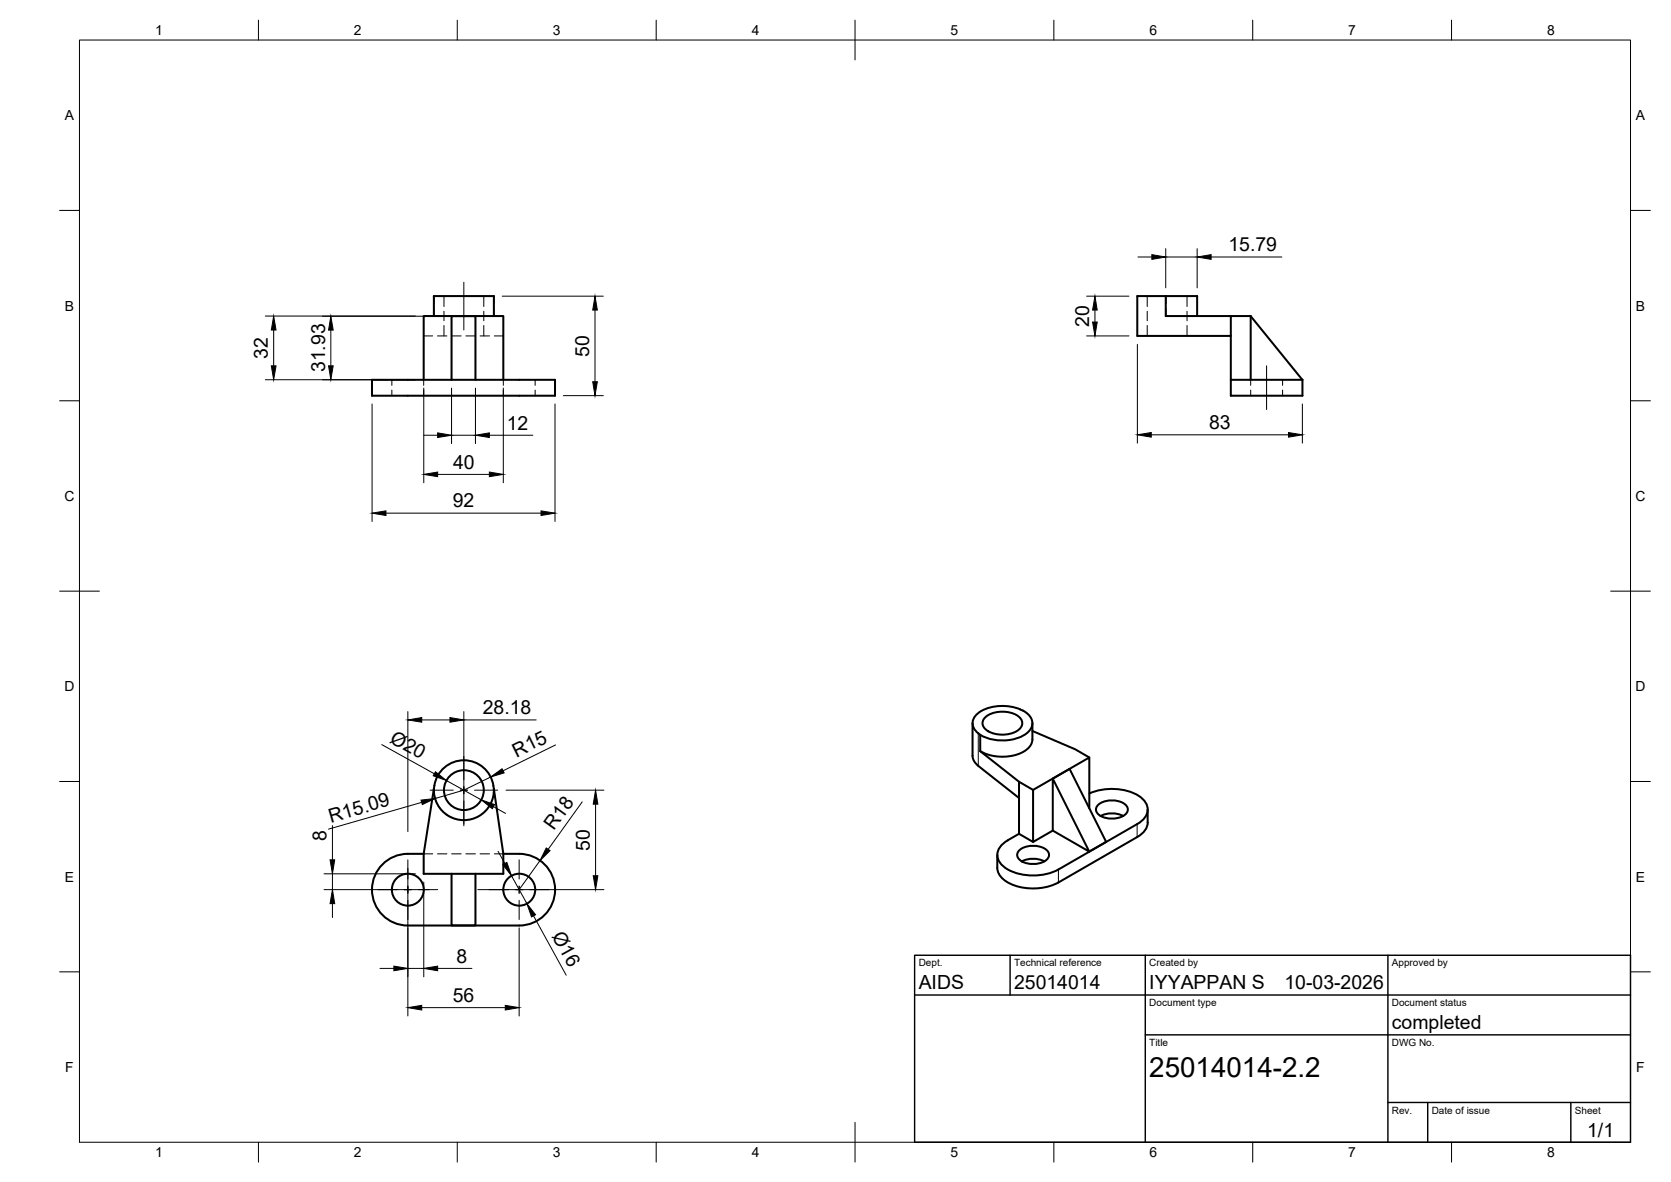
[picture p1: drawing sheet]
<svg xmlns="http://www.w3.org/2000/svg" width="420mm" height="297mm" viewBox="0 0 420 297" stroke-linecap="round" stroke-linejoin="round" font-family="sans-serif">
<!-- layer: Visible -->
<g fill="none" stroke="#000" stroke-width=".51">
<path d="M109.1 79.4v-5h15.1v5M293.1 74.4v5h21.4M301 79.4v-5h-15v10h23.5v-5M314.5 79.4l13 16M314.5 79.4v16M93.5 95.4h46.1v4h-46.1zM106.5 95.4v-16h20.1v16M113.5 95.4v-16h6v16M309.5 84.4v15h18v-4h-18M257.2 178.6a11.5 11.5 0 0 0-11.2 .6 2.98 2.98 0 0 0 0 5.1l.5 .4M257.2 178.5a3.3 3.3 0 0 1 1.8 4.9 9.5 9.5 0 0 1-8.7 2.6l-2.5-.7-1.3-.6M109.1 198.2a7.5 7.5 0 0 0 7.5 7.9 7.5 7.5 0 0 0 7.6-7.8"/>
<path d="M109.2 197.4a7.5 7.5 0 0 1 7.9-6.3 7.5 7.5 0 0 1 7.1 7.2l2.4 16.3v5h-20.1v-5l2.7-17.2M244.5 181.7v8.2l.2 .9 .5 .9 11 8.8v-4M246.5 188.8l9.7 7.7 3.6 2M246.5 184.7v4.1M247.9 180.1a7.1 7.1 0 0 1 8.8 .5 2.1 2.1 0 0 1-1.1 3.2 7.5 7.5 0 0 1-7.7-.5 1.94 1.94 0 0 1 0-3.2zM259.6 181.7v4.1a4.7 4.7 0 0 1-3.9 3.8 11.8 11.8 0 0 1-9.2-.9M259.6 183.7l10.8 4.6 3.5 2.1M264.7 195.7l9.2 18.3-9.2-5.3zM264.7 195.7l4.2-2.5 9.2 18.4-4.2 2.4M273.9 199.4a13.6 13.6 0 0 1 13.2 1.2 3.5 3.5 0 0 1-.2 5.9l-1 .6M106.5 214.6a13.8 13.8 0 0 0-8.5 1.2 9 9 0 0 0-4.2 10.1 9 9 0 0 0 8.7 6.7h28.1a9 9 0 0 0 9-9 9 9 0 0 0-9-9h-4M113.5 219.6v13h6v-13"/>
<path d="M256.2 200.5v9a9.5 9.5 0 0 0-5.2 4.3 3.9 3.9 0 0 0 2.4 4.7 14.1 14.1 0 0 0 12.7 0l19.8-11.4M256.2 209.5l3.6 2.1M256.4 213.6a5.6 5.6 0 0 1 7.2 .5 1.93 1.93 0 0 1-1.6 2.7 5.6 5.6 0 0 1-6-1.2 1.49 1.49 0 0 1 .4-2zM256.9 216.5a6.3 6.3 0 0 1 5.7 0M273.9 203.1v-12.7l-14.1 8.1v13.1l4.9-2.9M276.2 202.2a5.6 5.6 0 0 1 7.2 .5 1.93 1.93 0 0 1-1.6 2.6 5.6 5.6 0 0 1-6-1.1 1.49 1.49 0 0 1 .4-2zM276.8 205.1a6.3 6.3 0 0 1 5.6 0M285.9 210.4l-19.8 11.4a13.8 13.8 0 0 1-13.5-.6 4.2 4.2 0 0 1-1.8-3.1v-3.3M288.6 203.4v3.3a4.4 4.4 0 0 1-2.7 3.6"/>
<circle cx="116.6" cy="198.6" r="5"/>
<circle cx="102.5" cy="223.6" r="4"/>
<circle cx="130.6" cy="223.6" r="4"/>
</g>
<!-- layer: Hidden -->
<g fill="none" stroke="#000" stroke-width=".25">
<path d="M109.1 74.4v1.9M109.1 77.5v1.9M111.6 74.4v2.6M111.6 78.2v2.4M121.6 74.4v2.6M121.6 78.2v2.4M124.2 74.4v1.9M124.2 77.5v1.9M288.5 74.4v2.6M288.5 78.2v2.4M293.2 74.4v1.9M293.2 77.5v1.9"/>
<path d="M298.5 74.4v2.6M298.5 78.2v2.4M98.5 95.4v1.4M98.5 98v1.4M106.5 84.4h2.3M106.5 95.4v1.4M106.5 98v1.4M110 84.4h2.4M111.6 81.8v2.6M113.6 84.4h2.4M117.1 84.4h2.4M120.7 84.4h2.4"/>
<path d="M121.6 81.8v2.6M124.3 84.4h2.3M126.6 95.4v1.4M126.6 98v1.4M134.6 95.4v1.4M134.6 98v1.4M288.5 81.8v2.6M298.5 81.8v2.6M314.5 95.4v1.4M314.5 98v1.4M322.5 95.4v1.4M322.5 98v1.4"/>
<path d="M106.5 214.6h2.3M110 214.6h2.4M113.6 214.6h2.4M117.1 214.6h2.4M120.7 214.6h2.4M124.3 214.6h2.3"/>
</g>
<!-- layer: Visible Narrow -->
<path d="M246 184.3v8.2M266.1 218.5v3.3M285.9 207.1v3.3" fill="none" stroke="#000" stroke-width=".25"/>
<!-- layer: BORDER -->
<g fill="none" stroke="#000" stroke-width=".25">
<path d="M20 10.1h390v276.9h-390zM65 5.1v5M115 5.1v5M165 5.1v5M215 5.1v10M265 5.1v5M315 5.1v5M365 5.1v5M15 52.9h5M410 52.9h5M15 100.7h5M410 100.7h5"/>
<path d="M15 148.6h10M405 148.6h10M15 196.4h5M410 196.4h5M15 244.2h5M410 244.2h5M65 287v5M115 287v5M165 287v5M215 282.1v9.9M265 287v5M315 287v5"/>
<path d="M365 287v5"/>
</g>
<!-- layer: TITLEBLOCK -->
<path d="M230 240.1h180v46.9h-180zM230 250h180M254 240.1v9.9M288 240.1v46.9M349 240.1v46.9M288 260.1h122M349 277.1h61M359 277.1v9.9M395 277.1v9.9" fill="none" stroke="#000" stroke-width=".36"/>
<!-- layer: Smart Centers -->
<g fill="none" stroke="#000" stroke-width=".25">
<path d="M116.6 70.9v12M318.5 91.9v11M108.1 198.6h5.9M115.7 198.6h1.8M116.6 190.1v5.8M116.6 197.7v1.8M119.3 198.6h5.8M102.6 216.1v4.8M116.6 201.3v5.8M130.5 216.1v4.8M95 223.6h4.9M101.7 223.6h1.7"/>
<path d="M102.6 222.7v1.8M102.6 226.3v4.8M105.2 223.6h4.8M123 223.6h4.9M129.6 223.6h1.8M130.5 222.7v1.8M130.5 226.3v4.8M133.2 223.6h4.8"/>
</g>
<!-- layer: FD_Dimensions -->
<g fill="none" stroke="#000" stroke-width=".25">
<path d="M66.7 79.4l44.7 .1M126.3 74.4h25.4M149.6 77.9v18M273.2 74.4h10.7M275.3 77.9v3M286.1 64.6h3.5M293.1 62.5v9.8M293.1 64.6h7.9M301 62.5v9.8M304.5 64.6h17.8M66.7 95.4h37.7M68.8 82.9v9"/>
<path d="M83.2 83v8.9M106.6 97.5v23.8M113.5 97.5v14M119.5 97.5v14M126.6 97.5v23.8M141.6 99.4h10.1M273.2 84.4h10.7M286 86.5v24.9M93.6 101.5v29.5M106.6 109.4h3.4M110 119.2h13M113.5 109.4h6"/>
<path d="M123 109.4h11M139.6 101.5v29.5M289.5 109.3h34.5M327.5 101.5v9.9M97 129h39M102.6 178.8v30.2M116.6 178.8v28.7M96 187.1l13.2 7.3M106 180.9h7.1M109.1 198.6a7.5 7.5 0 0 0 5.5 7.2M112.3 196.2l8.7 4.8M116.6 180.9h18.2"/>
<path d="M123.4 195.3l-6.8 3.3-7.2 2.1M127.2 198.6h24.6M139.7 187.2l-13.2 6.5M81.5 219.6h22.9M83.6 207.5v8.6M83.6 219.6v4M102.6 218.2v37.1M106 201.6l-23.4 6.8M124.1 202.7l3 1.7M125.2 213.9l1.7 3.1M135.8 216.3l-5.3 7.3M146.4 201.5l-8.6 11.9"/>
<path d="M149.8 202.1v18M81.5 223.6h26.4M83.6 227.1v3.5M106.6 221.7v23.8M120.1 223.6h31.7M128.6 220.1l3.9 7M130.5 233.2v22.1M134.2 230.2l8.2 14.9M95.5 243.4h3.5M102.6 243.4h4M106 253.2h21M110 243.4h8.7"/>
</g>
<g fill="#000" stroke="#000" stroke-width=".25">
<path d="M149.6 74.4l.6 3.5h-1.2zM275.3 74.4l.6 3.5h-1.2zM289.6 64l3.5 .6-3.5 .6zM301 64.6l3.5-.6v1.2zM68.2 91.9h1.2l-.6 3.5zM68.8 79.4l.6 3.5h-1.2zM82.6 91.9h1.2l-.6 3.5zM83.2 79.5l.6 3.5h-1.2zM149 95.9h1.2l-.6 3.5zM274.7 80.9h1.2l-.6 3.5zM106.6 119.2l3.4-.6v1.2zM110 108.8l3.5 .6-3.5 .5z"/>
<path d="M123 118.6l3.6 .6-3.6 .6zM119.5 109.4l3.5-.6v1.1zM286 109.3l3.5-.6v1.2zM324 108.7l3.5 .6-3.5 .6zM93.6 129l3.4-.6v1.1zM136 128.4l3.6 .6-3.6 .5zM102.6 180.9l3.4-.6v1.2zM109.5 193.9l2.8 2.3-3.4-1.2zM113.1 180.3l3.5 .6-3.5 .6zM123.4 195.3l2.8-2.1 .6 1zM83 216.1h1.2l-.6 3.5zM105.9 201.1l3.5-.4-3.2 1.5z"/>
<path d="M121 201l3.4 1.2-.6 1zM126.4 217.3l1-.6 1.2 3.4zM137.4 213.1l.9 .7-2.5 2.5zM149.8 198.6l.5 3.5h-1.1zM83.6 223.6l.6 3.5h-1.2zM132.5 227.1l2.2 2.8-1.1 .5zM149.2 220.1h1.1l-.5 3.5zM99 242.8l3.6 .6-3.6 .6zM102.6 253.2l3.4-.5v1.1zM106.6 243.4l3.4-.6v1.2zM127 252.7l3.5 .5-3.5 .6z"/>
</g>
<text font-size="7" x="289" y="270.6">25014014-2.2</text>
<g font-size="4.9">
<text x="308.9" y="63.1">15.79</text>
<text x="273.9" y="82.1" transform="rotate(-90 273.9 82.1)">20</text>
<text x="148.1" y="89.6" transform="rotate(-90 148.1 89.6)">50</text>
<text x="67.4" y="90.1" transform="rotate(-90 67.4 90.1)">32</text>
<text x="81.7" y="93.6" transform="rotate(-90 81.7 93.6)">31.93</text>
<text x="127.4" y="108">12</text>
<text x="304" y="107.8">83</text>
<text x="113.9" y="117.8">40</text>
<text x="113.9" y="127.5">92</text>
<text x="121.4" y="179.5">28.18</text>
<text x="97.8" y="186.4" transform="rotate(29 97.8 186.4)">Ø20</text>
<text x="129.9" y="190.4" transform="rotate(-26 129.9 190.4)">R15</text>
<text x="83.2" y="206.7" transform="rotate(-16 83.2 206.7)">R15.09</text>
<text x="139.3" y="208.9" transform="rotate(-54 139.3 208.9)">R18</text>
<text x="82.1" y="211.4" transform="rotate(-90 82.1 211.4)">8</text>
<text x="148.3" y="213.8" transform="rotate(-90 148.3 213.8)">50</text>
<text x="138.7" y="235.2" transform="rotate(61 138.7 235.2)">Ø16</text>
<text x="114.7" y="241.9">8</text>
<text x="113.8" y="251.8">56</text>
<text x="231" y="248.5">AIDS</text>
<text x="255" y="248.5">25014014</text>
<text x="289" y="248.5">IYYAPPAN S</text>
<text x="323" y="248.5">10-03-2026</text>
<text x="350" y="258.6">completed</text>
<text x="399.1" y="285.7">1/1</text>
</g>
<g font-size="3.5">
<text x="39" y="8.8">1</text>
<text x="89" y="8.8">2</text>
<text x="139" y="8.8">3</text>
<text x="189" y="8.8">4</text>
<text x="239" y="8.8">5</text>
<text x="289" y="8.8">6</text>
<text x="339" y="8.8">7</text>
<text x="389" y="8.8">8</text>
<text x="16.3" y="30.2">A</text>
<text x="411.3" y="30.2">A</text>
<text x="16.3" y="78">B</text>
<text x="411.3" y="78">B</text>
<text x="16.2" y="125.9">C</text>
<text x="411.2" y="125.9">C</text>
<text x="16.2" y="173.7">D</text>
<text x="411.2" y="173.7">D</text>
<text x="16.3" y="221.6">E</text>
<text x="411.3" y="221.6">E</text>
<text x="16.4" y="269.4">F</text>
<text x="411.4" y="269.4">F</text>
<text x="39" y="290.8">1</text>
<text x="89" y="290.8">2</text>
<text x="139" y="290.8">3</text>
<text x="189" y="290.8">4</text>
<text x="239" y="290.8">5</text>
<text x="289" y="290.8">6</text>
<text x="339" y="290.8">7</text>
<text x="389" y="290.8">8</text>
</g>
<g font-size="2.5">
<text x="231" y="242.9">Dept.</text>
<text x="255" y="242.9">Technical reference</text>
<text x="289" y="242.9">Created by</text>
<text x="350" y="242.9">Approved by</text>
<text x="289" y="252.8">Document type</text>
<text x="350" y="252.8">Document status</text>
<text x="289" y="262.9">Title</text>
<text x="350" y="262.9">DWG No.</text>
<text x="350" y="279.9">Rev.</text>
<text x="360" y="279.9">Date of issue</text>
<text x="396" y="279.9">Sheet</text>
</g>
</svg>
